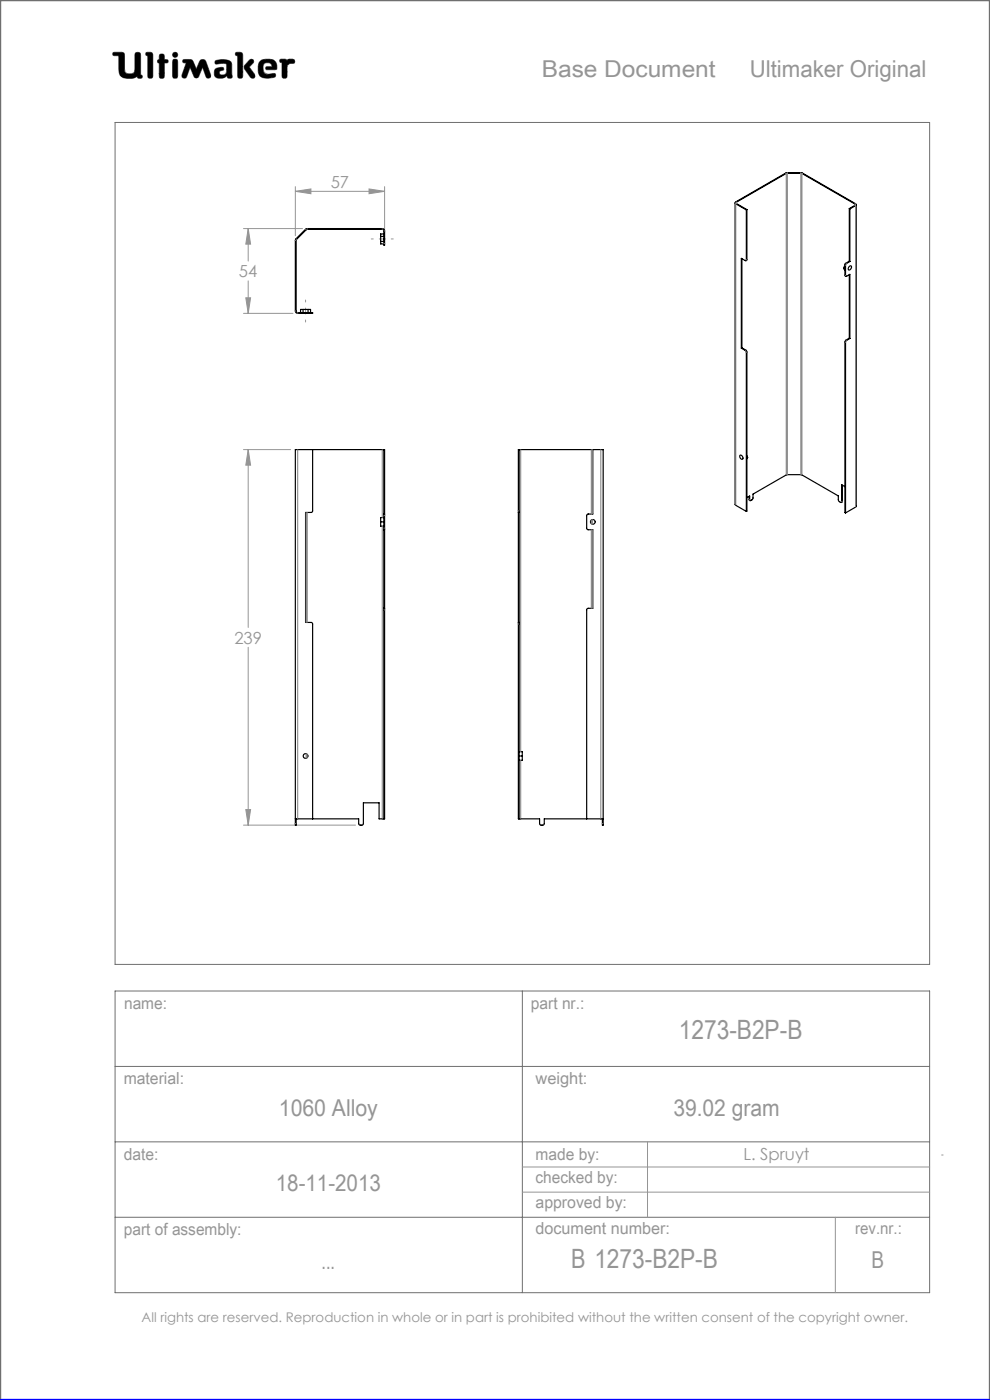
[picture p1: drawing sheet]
<svg xmlns="http://www.w3.org/2000/svg" width="210mm" height="297mm" viewBox="0 0 210 297" stroke-linecap="round" stroke-linejoin="round" font-family="sans-serif">
<g fill="none" stroke="#6f6f6f" stroke-width=".21">
<path d="M24 11.1h1.8l.5 .2 .2 4a1.62 1.62 0 0 0 2 0l.2-4a.65 .65 0 0 1 .7-.2 .65 .65 0 0 1 .4 .6v4.2l.3 .1-.1 .6a.65 .65 0 0 1-.9-.3 4 4 0 0 1-3 .2l-.6-.5-.2-.6-.1-3.6h-1.2l-.1-.3zM29.1 16.2v.1M31 11.1l1.2 .1 .2 .4v4.8a.59 .59 0 0 1-.7 .2 .59 .59 0 0 1-.4-.5v-4.3l-.4-.1zM33.8 13.4h.1M33.8 12.6h.1M33.8 12.6l-.3 .1-.1 .3 .1 .3 .3 .1M33.8 12.6v-1a.59 .59 0 0 1 .7-.1 .59 .59 0 0 1 .4 .5v.6l.6 .1a.4 .4 0 0 1 0 .6l-.6 .1-.1 3.1a.59 .59 0 0 1-.6 .1 .59 .59 0 0 1-.4-.5v-2.7M36.8 12.6h.7l.2 .5v3l-.2 .4-.3 .1-.4-.1-.2-.4v-3zM38.9 12.7l1.3-.1 .6 .2 .8 1.9 .9-2 .6-.1 .4 .1 1.2 3.2v.5l-.4 .2-.4-.1-.9-2.2-.9 2-.5 .3-.3-.2-1-2.1-.7 1.9-.3 .4-.5-.1-.2-.1v-.5l.9-2.6-.7-.1zM42.1 16.2h.1M45.7 12.9a3.6 3.6 0 0 1 3.3 .3l.2 .5v2.1a.53 .53 0 0 1-.2 .8l-.7-.1-.2-.4a1.97 1.97 0 0 1-2.5 .2 1.34 1.34 0 0 1 .4-1.8l1.3-.2 .1 .6a.74 .74 0 0 0-.9 .7 .95 .95 0 0 0 1.4 .1l.2-.6-.1-1.5a2.7 2.7 0 0 0-2 0l-.4-.2zM50.1 11.1l1.2 .1 .2 .4-.1 4.8a.59 .59 0 0 1-.6 .2 .59 .59 0 0 1-.4-.5v-4.3l-.4-.1z"/>
<path d="M52.9 12.8l.4-.2 .4 .1 .1 .4-.9 1.1 1.1 1.5 .1 .6-.2 .3h-.4a5.9 5.9 0 0 1-1.7-2.3l.2-.5zM56.6 14.8h.1M56.6 14.8l-.3-.3 .2-.3 1.2-.1-.2-.5a1.04 1.04 0 0 0-1.7 .5l.2 1.3 .8 .4M56.6 14.8h1.7l.4-.2a1.66 1.66 0 0 0-1.5-2l-1.7 .1a2.65 2.65 0 0 0-.3 3.5 3.5 3.5 0 0 0 3.2 .1l.1-.3-.2-.4-1.5 .2M56.8 15.8h.1M59.5 12.6h1.1l.3 .2a1.21 1.21 0 0 1 1.5-.1l.1 .6-1 .2-.6 .4-.1 2.5a.59 .59 0 0 1-.6 .2 .59 .59 0 0 1-.4-.5v-2.8l-.4-.2zM24.4 26h172.8v178.6h-172.8zM24.4 210.2h172.8v64h-172.8zM110.8 210.2v64M24.4 226.2h172.8M24.4 242.2h172.8M24.4 258.2h172.8"/>
<circle cx="37.2" cy="11.6" r=".56"/>
</g>
<path d="M0 297v-297h210v297" fill="none" stroke="#6f6f6f" stroke-width=".5"/>
<g fill="none" stroke="#959595" stroke-width=".21">
<path d="M62.6 39.6v10.4M81.6 39.6v9.6M51.6 48.5h12.6M52.6 48.5v6.9M52.6 59.6v6.9M52.6 48.5l.6 3.3h-1.1zM62.6 40.6l3.4-.5v1zM62.6 40.6h19M78.3 40.1l3.3 .5-3.3 .5zM51.6 66.5h10.5M52.1 63.2h1.1l-.6 3.3zM51.6 95.4h10"/>
<path d="M52.6 95.4v37.7M52.6 95.4l.6 3.3h-1.1zM52.6 137.3v37.7M51.6 175h23.8M52.1 171.7h1.1l-.6 3.3zM110.8 247.6h86.4M110.8 252.9h86.4M137.4 242.2v16M177.2 258.2v16M199.7 245h.4"/>
</g>
<path d="M0 297h210" fill="none" stroke="#00f" stroke-width=".5"/>
<path d="M45.7 12.9l-.1 .4 .2 .3 1.7-.2 .6 .2-.1 1.8-.2 .4-.5 .1a.54 .54 0 0 1-.8-.5 .54 .54 0 0 1 .8-.5l.2-.1-.1-.4-.4-.1a1.31 1.31 0 0 0-1.5 .9 1.14 1.14 0 0 0 .3 1.2 1.14 1.14 0 0 0 1.2 .2l.8-.3a.23 .23 0 0 1 .3-.2 .23 .23 0 0 1 .2 .4 .58 .58 0 0 0 .8 .1 .58 .58 0 0 0 .1-.9v-2a1.32 1.32 0 0 0-1.7-1.1zM50 11.2v.5l.4 .1v4.5l.2 .3h.6l.3-.4v-4.7l-.4-.4zM53 12.7l-1.1 1.2-.1 .5 1.4 2.1 .6 .1 .3-.3v-.4l-1.2-1.7 .9-.9v-.4l-.3-.3zM55.1 13a2.66 2.66 0 0 0 .3 3.4l1.4 .2 1.3-.2 .4-.3-.2-.5-1.5 .2-.6-.2-.3-.4-.1-.9a.98 .98 0 0 1 .7-1 .98 .98 0 0 1 1.1 .5l.1 .3-1.2 .1-.1 .4 .2 .2h1.6a.49 .49 0 0 0 .5-.2 .49 .49 0 0 0 0-.6 1.57 1.57 0 0 0-2-1.4h-.9zM59.4 12.6v.5l.4 .2v3l.3 .3h.5l.3-.4v-2.3l.6-.4 .9-.1 .1-.6-.4-.3-.9 .1-.3 .2-.3-.2zM36.7 12.6l-.1 3.7 .2 .3h.6l.3-.4v-3.3l-.3-.3zM36.6 11.6a.56 .56 0 0 0 1.1 0 .56 .56 0 0 0-1.1 0zM33.9 11.6l-.1 1-.3 .2-.1 .3 .4 .3v3l.2 .2h.5l.3-.1 .1-.3v-2.8l.7-.1 .1-.4-.2-.2-.6-.1-.2-1.1zM31 11.2l-.1 .5 .4 .1 .1 4.5 .2 .3h.5l.3-.4v-4.7l-.4-.4zM38.8 12.7v.6h.7l-.9 2.7 .2 .5 .4 .1 .3-.2 .8-2.1 .9 2 .2 .2h.4l.3-.2 .9-2 .8 2.1 .5 .2 .4-.3v-.4l-1-2.8-.3-.4-.5-.1-.4 .2-.9 1.9-.9-2-.5-.1zM24 11.2l-.1 .3 .2 .3h1.1v2.7a1.73 1.73 0 0 0 2.1 2.1 2.42 2.42 0 0 0 1.8-.4l.3 .4h.6l.2-.3-.1-.3-.3-.1v-4.3l-.1-.3-.2-.2h-.6l-.3 .4v3.4a.89 .89 0 0 1-1.3 .8 .81 .81 0 0 1-.9-1.1l-.1-3.3-.5-.2z" fill-rule="evenodd" fill="#000"/>
<path d="M78.7 50.7h4.7M64.8 63.6v4.7" fill="none" stroke="#959595" stroke-width=".21" stroke-dasharray="15.2 1.3 1.3 1.3" stroke-dashoffset="14.8"/>
<path d="M52.6 95.4l.6 3.3h-1.1zM52.1 171.7h1.1l-.6 3.3zM52.6 48.5l.6 3.3h-1.1zM52.1 63.2h1.1l-.6 3.3zM62.6 40.6l3.4-.5v1zM78.3 40.1l3.3 .5-3.3 .5z" fill="#959595"/>
<g fill="none" stroke="#000" stroke-width=".25">
<path d="M62.8 50.7l2.3-2.2h16l.3 .1 .2 .4v3h-.2v-3.1l-.3-.2h-16l-2.2 2.1-.1 15.2 .3 .3h3.2v.2h-3.2l-.4-.4-.1-15.1zM80.7 51.2h.7M80.7 50.2h.7M81.4 49.6h-.7v2.1h.7M81.4 50.7h.2M155.9 43v64l2.4 1.5M157.4 54.9v18.9M158.3 44.5v10.7l-.2 .1-.8-.5v19.1M158.4 44.5v10.6l-.2 .2M158.4 44.5h-.1M178.9 56.9l.3 .2M178.9 56.9l.3 .5"/>
<path d="M179.2 56.1l-.3 .8M179.3 56h.1M180.1 56.6l.2-.2a.46 .46 0 0 1 .3 .6 .46 .46 0 0 1-.6 .3l-.1-.3zM180.2 44.3l1.2-.7v-.3l-11.3-6.5-3.1-.1-10.9 6.3 .1 .2 2.2 1.3M180.2 55.4l-.9 .7-.1 2.3 .2 .2M180.2 44.3h.1M180.2 55.4l.1 .1M180.2 44.3v11.1M180.2 58.3v13.4M180.3 55.5l-.8 .4-.1 .4v2.3h.1l.8-.4v13.6M180.3 44.3l1.2-.7 .1-.3-11.4-6.6-3.2-.1-11 6.3 .1 .3 2.2 1.3M180.3 44.3v11.2"/>
<path d="M181.6 43.4v64l-2.2 1.4M63.8 66.3v-.7h2.1v.7M64.3 65.6v.7M65.3 65.6v.7M157.3 73.9l.8 .5 .2 .3v33.8M157.4 73.8l.8 .5 .2 .4v33.7l-.1 .1M157.4 73.8l-.1 .1M180.2 71.7l-.8 .5-.2 .3v36.2l.2 .1M180.2 71.7l.1 .1M180.3 71.8l-.8 .4-.1 .4v36.2M66.3 95.4v13l-.3 .3h-1.2v23.3l1.2 .1 .3 .3v41.3M81.4 95.4h-18.8v79.6h.2v-1.3"/>
<path d="M81.4 95.4h.2v13.6M81.4 95.4v13.6M110.1 95.4h17.8v79.6h-.1v-1.3M110.1 95.4h-.1v13.3M110.1 95.4v13.3M125.7 95.4v13.6l-1 .1-.3 .3 .1 2.8 .2 .2h1v16.6l-1 .1-.3 .3v44.3M157 96.6a.52 .52 0 0 1 .5 .3 .52 .52 0 0 1-.1 .6 .62 .62 0 0 1-.4-.9zM158.4 96.7l.2 .4M158.6 97.1l-.2 .1M158.6 97.1l-.2 .2M80.7 110.7h.7M81.4 109v3.4"/>
<path d="M81.4 112.4v16.6M81.4 109h.2M81.4 112.4h.2M81.4 109.8h-.7v1.8h.7M81.6 109v3.4M81.6 112.4v16.6M110 108.7h.1M110 108.7v23.3M110.1 108.7v23.3M158.9 105.3v.7l.2 .2M178.6 102.9v3.5l-.1 .2M179.2 103.2l-.7-.4v3.6l-.1 .2-.5-.4-.1-1-7.7-4.5h-3.2l-7.2 4.1v1l-.4 .4-.3-.1v-.9l-.6 .4"/>
<path d="M81.4 129v44.7M81.4 129h.2M81.6 129v44.7h-.2M110 132v41.7h.1M110 132h.1M110.1 132v41.7M110.1 159.5h.7v1.8h-.7M62.6 173.7h13.5v1.2l.7 .1 .3-.3v-4.4h3.3v3.4h1M110.1 173.7h4.4v1.1l.3 .2h.5l.1-.2 .1-1.1h12.4M110.1 160.4h.7"/>
<circle cx="125.7" cy="110.7" r=".5"/>
<circle cx="64.8" cy="160.4" r=".5"/>
</g>
<g fill="none" stroke="#808080" stroke-width=".21">
<path d="M166.7 36.7l.1 .1v64M167 36.6v64.1M169.9 36.6v64.1M170.2 36.7l-.1 .1v64M62.6 51h.2M62.8 50.7l.1 .1M64.8 48.6l.1 .2M65.2 48.5v.2M81.1 48.5v.2M81.4 49h.2M81.4 51.7h.2M156.1 42.8l.1 .1-.1 .3v64"/>
<path d="M158.4 55.1h-.1M179.2 56.2l.2 .1M179.2 58.4l.2 .1M179.5 55.8l.1 .1M181.5 43.2l-.1 .1 .1 .3v64M62.6 66h.2M63.1 66.3v.2M158.2 74.3h-.1M158.4 74.7h-.1M179.2 72.5l.2 .1M179.5 72.1l.1 .1M63.1 95.4v78.3"/>
<path d="M81.1 95.4v14.4M110.5 95.4v64.1M125.4 95.4v13.6M125.7 95.4v13.6M127.4 95.4v78.3M64.9 108.7v23.3M65.2 108.7v23.3M81.1 111.6v62.1M81.4 109.4h.2M81.4 112h.2M110 108.4h.1M125.4 110.3v.8"/>
<path d="M125.4 112.4v16.6M125.7 110.2v1M125.7 112.4v16.6M158.9 106h.1M178.6 106.4h-.1M81.4 129.4h.2M110 132.4h.1M64.9 159.9v1M62.6 174.7h.2M65.2 160v.7M110.5 161.3v12.4M127.8 174.7h.1"/>
</g>
<g font-size="5.6" fill="#959595">
<text x="144" y="220.3">1273-B2P-B</text>
<text x="121.1" y="269.1">B 1273-B2P-B</text>
</g>
<g font-size="4.9" fill="#959595">
<text x="114.9" y="16.3">Base Document</text>
<text x="159" y="16.3">Ultimaker Original</text>
<text x="59.2" y="236.7">1060 Alloy</text>
<text x="142.8" y="236.7">39.02 gram</text>
<text x="58.5" y="252.7">18-11-2013</text>
<text x="68.2" y="269.3">...</text>
<text x="184.9" y="269.1">B</text>
</g>
<g font-size="3.5" fill="#959595">
<text x="70.2" y="39.8">57</text>
<text x="50.7" y="58.8">54</text>
<text x="49.7" y="136.5">239</text>
<text x="26.3" y="214.1">name:</text>
<text x="112.6" y="214">part nr.:</text>
<text x="26.2" y="229.9">material:</text>
<text x="113.6" y="229.9">weight:</text>
<text x="26.3" y="246">date:</text>
<text x="113.6" y="246">made by:</text>
<text x="113.6" y="251.1">checked by:</text>
<text x="157.7" y="246.2">L. Spruyt</text>
<text x="113.6" y="256.3">approved by:</text>
<text x="26.3" y="262">part of assembly:</text>
<text x="113.6" y="261.8">document number:</text>
<text x="181.4" y="261.9">rev.nr.:</text>
</g>
<text font-size="2.8" fill="#959595" x="30" y="280.4">All rights are reserved. Reproduction in whole or in part is prohibited without the written consent of the copyright owner.</text>
</svg>
